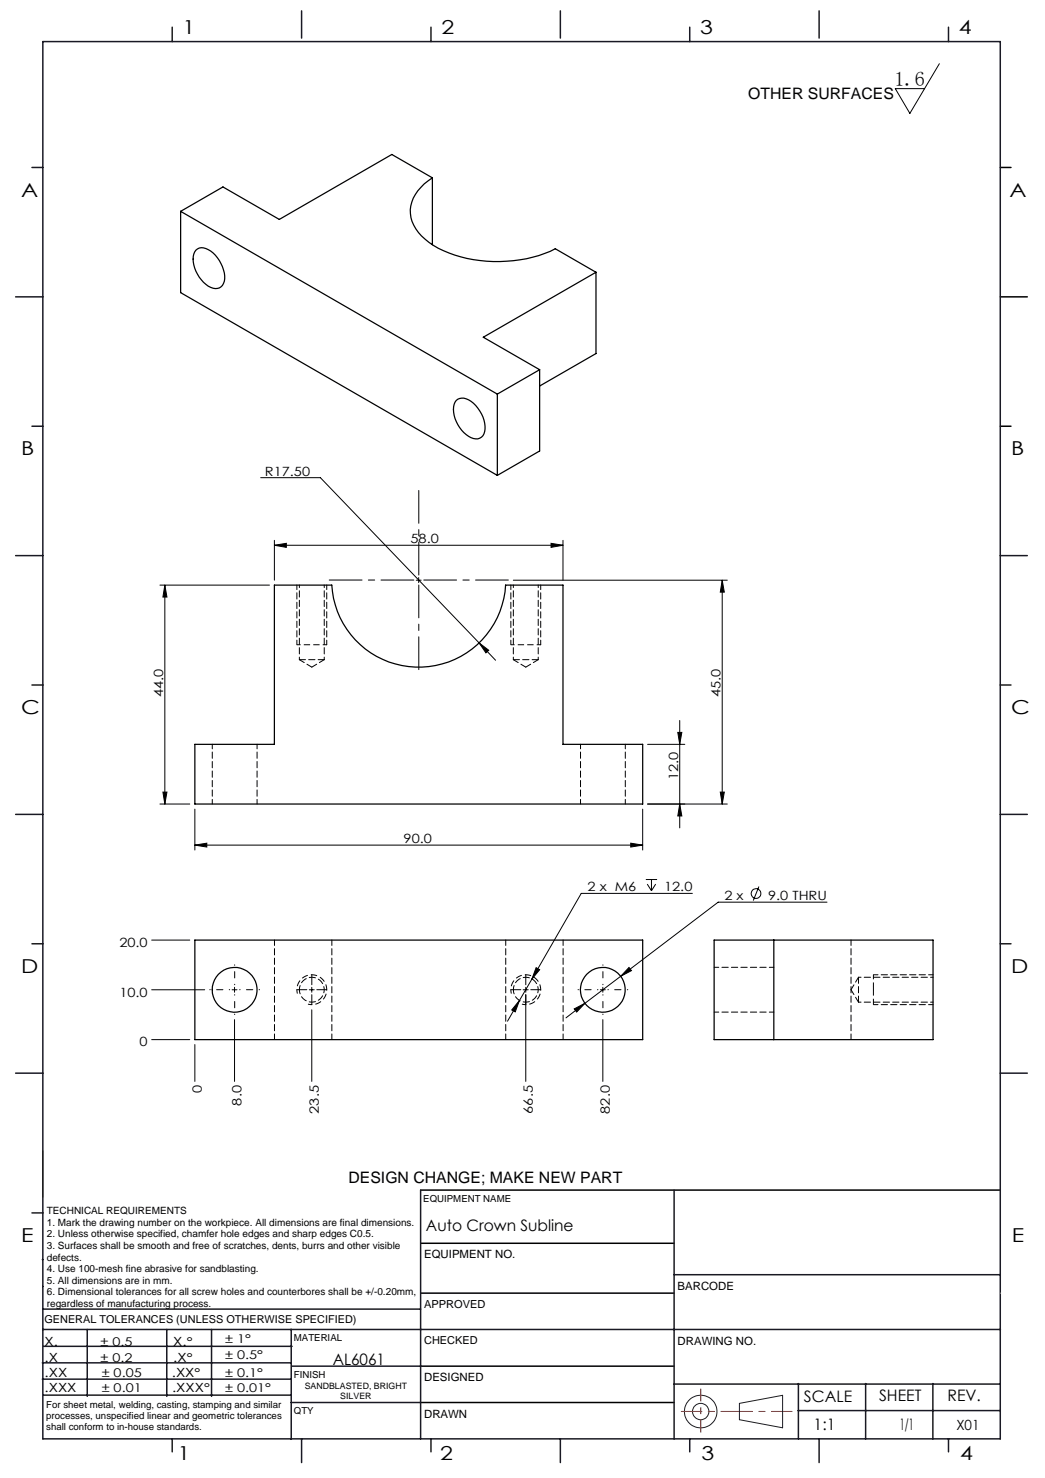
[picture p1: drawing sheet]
<svg xmlns="http://www.w3.org/2000/svg" width="210mm" height="297mm" viewBox="0 0 210 297" stroke-linecap="round" stroke-linejoin="round" font-family="sans-serif">
<g fill="none" stroke="#191924" stroke-width=".2">
<path d="M8.6 231.2v9.4M148.6 282l8.7-1.6v6.5l-8.7-1.6z"/>
<circle cx="140.8" cy="283.7" r="3.3"/>
<circle cx="140.8" cy="283.7" r="1.64"/>
</g>
<path d="M201 33.7h2.2M201 59.7h5.4M201 85.7h2.2M84.5 239.1h116.5M84.6 259.9h50.9M84.6 249.8h50.9M84.6 274.5h50.9M84.5 281.8h51" fill="none" stroke="#000" stroke-width=".3"/>
<path d="M136.9 283.6h22.3" fill="none" stroke="#f00" stroke-width=".2" stroke-dasharray="6.3 1.3 1.3 1.3" stroke-dashoffset="2.2"/>
<path d="M140.8 287.8v-8.7" fill="none" stroke="#f00" stroke-width=".2" stroke-dasharray="6.3 1.3 1.3 1.3" stroke-dashoffset="3.9"/>
<g fill="none" stroke="#191924" stroke-width=".3">
<path d="M8.6 8.4h192.4v280.7h-192.4zM34.6 5.5v2.9M60.6 2.2v5.5M86.6 5.5v2.9M112.6 2.2v5.5M138.6 5.5v2.9M164.6 2.2v5.5M190.6 5.5v2.9M6.4 33.7h2.2M3.1 59.7h5.5M6.4 85.7h2.2M3.1 111.7h5.5"/>
<path d="M201 111.7h5.4M6.4 137.7h2.2M201 137.7h2.2M3.1 163.7h5.5M201 163.7h5.4M6.4 189.6h2.2M201 189.6h2.2M3.1 215.6h5.5M201 215.6h5.4M84.5 239.1v50M135.5 239.1v50M6.4 243.7h2.2"/>
<path d="M8.5 253.1h.1M8.6 258.5h.1M135.5 256.1h65.5M8.5 277.1h49.9M8.5 273.9h49.9M8.6 267.2h192.4M8.6 263.1h75.9M8.8 270.5h49.9M17.5 267.2v13.4M33.5 267.2v13.4M42.5 267.2v13.4M58.5 267.2v22"/>
<path d="M58.6 274.5h26M135.5 278.1h65.5M160.4 278v11.1M174 278v11.1M187.5 278v11.1M8.8 280.3h49.7M34.6 289.1v2.6M58.5 281.8h26M60.6 289.1v4.8M86.6 289.1v2.6M112.6 289.1v4.8M138.6 289.1v2.6"/>
<path d="M160.4 283.5h40.5M164.6 289.1v4.8M190.6 289.1v2.6"/>
</g>
<path d="M201 259.9h.1" fill="none" stroke="#c0c0c0" stroke-width=".2"/>
<g fill="none" stroke="#000" stroke-width=".2">
<path d="M188.8 12.8l-6 10-2.9-5h5.9M52.4 96h12l31.9 33.2M32.1 117.6h22.1M33.1 117.6v44M33.1 117.6l.4 2.4h-.8zM55.1 109.6l2.4-.4v.8zM55.1 108.6v8M55.1 109.6h58M83.6 116.6h1M84.1 116.1v1M103.2 116.6h43M110.7 109.2l2.4 .4-2.4 .4z"/>
<path d="M113.1 108.6v8M145.1 116.6l.5 2.4h-.9zM145.1 116.6v45M96.3 129.2l1.9 1.5-.6 .5zM96.3 129.2l3.3 3.5M32.7 159.2h.8l-.4 2.4zM130.1 149.6h7.5M136.2 147.2h.8l-.4 2.4zM136.6 144.8v21.6M144.7 159.2h.9l-.5 2.4zM32.1 161.6h6M39.2 169.8l2.4-.4v.8z"/>
<path d="M39.2 162.6v8.2M39.2 169.8h90M126.8 169.4l2.4 .4-2.4 .4zM129.2 162.6v8.2M129.8 176.7h2.2M130.1 177.7l.8 1.3M130.1 161.6h16.1M130.9 176.7v2.3M131.8 177.7l-.9 1.3M136.6 161.6l.4 2.4h-.8zM139.1 179.5h-22.3l-9.9 17.2M152.5 178.1l-1.1 2.9"/>
<path d="M30.5 198.9h10.6M30.5 188.9h7.6M46.6 198.9h1M47.1 198.4v1M62.2 198.9h.9M62.7 198.4v1M105.1 198.9h1.1M105.7 198.4v1M105.7 199.9v17.4M106.9 196.7l-2.5 4.3M107.7 194.4l.7 .5-1.5 1.8zM120.6 198.9h1"/>
<path d="M121.1 198.4v1M124.7 196.2l-7.2 5.4M126.4 194.4l.5 .6-2.2 1.2zM166.2 181.3h-21.9l-19.6 14.9M30.5 208.9h7.6M39.2 209.9v7.4M47.1 204.9v12.4M62.7 202.9v14.4M104.4 201l-.9 2.3-.7-.4zM104.4 201l-2.4 4.2M115.4 202.7l2.1-1.1-1.6 1.8zM117.5 201.6l-3.8 2.9"/>
<path d="M121.1 204.9v12.4"/>
<circle cx="151.9" cy="179.5" r=".97"/>
</g>
<path d="M175.5 198.3v-2.4M61.9 201.8a3 3 0 0 0 3.7-2.7 3 3 0 0 0-3.2-3.2 3 3 0 0 0-2.6 3.8M104.9 201.8a3 3 0 0 0 3.7-2.7 3 3 0 0 0-3.2-3.2 3 3 0 0 0-2.6 3.8" fill="none" stroke="#000" stroke-width=".2" stroke-dasharray="1.3 .6" stroke-dashoffset=".4" stroke-linecap="butt"/>
<path d="M65.6 129.6h-5.9M108.6 129.6h-5.9" fill="none" stroke="#000" stroke-width=".2" stroke-dasharray="1.3 .6" stroke-dashoffset=".5" stroke-linecap="butt"/>
<path d="M175.5 201.9v-3" fill="none" stroke="#000" stroke-width=".2" stroke-dasharray="1.3 .6" stroke-dashoffset=".1" stroke-linecap="butt"/>
<path d="M59.7 117.6v12M102.7 117.6v12M65.7 129.6v-12M108.7 129.6v-12M42.7 149.6v12M116.7 149.6v12M51.7 161.6v-12M125.7 161.6v-12M155.5 194.4h-12M187.5 195.9h-12M143.5 203.4h12M175.5 201.9h12" fill="none" stroke="#000" stroke-width=".2" stroke-dasharray="1.3 .6" stroke-dashoffset=".3"/>
<path d="M60.2 132.6h5M65.7 129.6h-.1M103.2 132.6h5M108.7 129.6h-.1M172.5 196.4v5M175.5 198.9v-.6" fill="none" stroke="#000" stroke-width=".2" stroke-dasharray="1.3 .6"/>
<path d="M46.2 198.9h-4M47.2 197.9v-4M47.2 199.9v4M48.2 198.9h4M120.2 198.9h-4M121.2 197.9v-4M121.2 199.9v4M122.2 198.9h4" fill="none" stroke="#000" stroke-width=".2" stroke-dasharray="15.2 1.3 1.3 1.3" stroke-dashoffset="15.1"/>
<path d="M61.7 198.9h-2M62.7 197.9v-2M62.7 199.9v2M63.7 198.9h2M104.7 198.9h-2M105.7 197.9v-2M105.7 199.9v2M106.7 198.9h2" fill="none" stroke="#000" stroke-width=".2" stroke-dasharray="15.2 1.3 1.3 1.3"/>
<path d="M83.2 116.6h-17M84.2 115.6v-17M84.2 117.6v17M85.2 116.6h17" fill="none" stroke="#000" stroke-width=".2" stroke-dasharray="15.2 1.3 1.3 1.3" stroke-dashoffset="8.6"/>
<g fill="#000">
<path d="M55.1 109.6l2.4-.4v.8zM110.7 109.2l2.4 .4-2.4 .4z"/>
<path d="M145.1 116.6l.5 2.4h-.9zM144.7 159.2h.9l-.5 2.4z"/>
<path d="M32.7 159.2h.8l-.4 2.4zM33.1 117.6l.4 2.4h-.8z"/>
<path d="M136.6 161.6l.4 2.4h-.8zM136.2 147.2h.8l-.4 2.4z"/>
<path d="M104.4 201l-1.6 1.9 .7 .4zM107.7 194.4l-.8 2.3 1.5-1.8zM115.4 202.7l.5 .7 1.6-1.8zM126.4 194.4l-1.7 1.8 2.2-1.2zM39.2 169.8l2.4-.4v.8zM126.8 169.4l2.4 .4-2.4 .4zM96.3 129.2l1.3 2 .6-.5z"/>
</g>
<g fill="none" stroke="#000" stroke-width=".25">
<path d="M86.9 35.7a8.1 8.1 0 0 0-4.4 7.2 8.3 8.3 0 0 0 3.7 5.8 25.5 25.5 0 0 0 18.3 3.5l3.8-.8 3.3-1.4 8.2 4.7M86.9 35.7l-8.2-4.7-22.6 13.1-11.3-6.5-8.5 4.9M86.9 35.7v13.5M36.3 42.5l63.6 36.7M36.3 42.5v16.3l63.6 36.7M39.4 50.3a2.14 2.14 0 0 1 2.9 .1 7 7 0 0 1 2.8 6.1 1.8 1.8 0 0 1-2.8 1.2 6.6 6.6 0 0 1-3.4-6.7zM119.8 54.7l-22.7 13.1 11.3 6.5M119.8 54.7v16.3l-11.4 6.6M99.9 79.2v16.3M108.4 74.3l-8.5 4.9M108.4 74.3v16.3l-8.5 4.9M91.7 80.5a2.24 2.24 0 0 1 3 .1 6.3 6.3 0 0 1 2.6 6.6 1.91 1.91 0 0 1-3.1 .5 6.5 6.5 0 0 1-2.9-6.5z"/>
<path d="M55.1 117.6h11.6a17.5 17.5 0 0 0 17.4 16.5 17.5 17.5 0 0 0 17.5-16.5h11.5v32h16.1v12h-90v-12h15.9zM39.2 188.9h90v20h-90zM143.5 188.9h44v20h-44zM155.5 188.9v20"/>
<circle cx="47.1" cy="198.9" r="4.5"/>
<circle cx="121.1" cy="198.9" r="4.5"/>
</g>
<path d="M55.2 188.9v20M66.7 188.9v20M113.2 188.9v20M171 188.9v20M101.6 208.9v-20" fill="none" stroke="#000" stroke-width=".2" stroke-dasharray="1.3 .6" stroke-dashoffset=".2"/>
<path d="M60.2 198.9a2.5 2.5 0 0 1 3.6-2.3 2.5 2.5 0 0 1 .4 4.3 2.5 2.5 0 0 1-4-1.5v-.5M103.2 198.9a2.5 2.5 0 0 1 3.6-2.3 2.5 2.5 0 0 1 .4 4.3 2.5 2.5 0 0 1-4-1.5v-.5" fill="none" stroke="#000" stroke-width=".2" stroke-dasharray="1.3 .6" stroke-dashoffset=".4"/>
<path d="M60.2 117.6v15M103.2 117.6v15M65.2 132.6v-15M108.2 132.6v-15M187.5 196.4h-15M172.5 201.4h15" fill="none" stroke="#000" stroke-width=".2" stroke-dasharray="1.3 .6" stroke-dashoffset=".8"/>
<path d="M60.2 132.6l2.5 1.5M62.7 134.1l2.5-1.5M103.2 132.6l2.5 1.5M105.7 134.1l2.5-1.5M171 198.9l1.5 2.5M172.5 196.4l-1.5 2.5" fill="none" stroke="#000" stroke-width=".2" stroke-dasharray="1.3 .6" stroke-dashoffset=".1"/>
<text font-size="4.1" x="179.7" y="17.2">1.6</text>
<g font-size="3.9">
<text x="36.7" y="6.9">1</text>
<text x="88.7" y="6.9">2</text>
<text x="140.7" y="6.9">3</text>
<text x="192.7" y="6.9">4</text>
<text x="4.2" y="39.5">A</text>
<text x="202.9" y="39.5">A</text>
<text x="4.2" y="91.5">B</text>
<text x="203.2" y="91.5">B</text>
<text x="4.2" y="143.5">C</text>
<text x="203.2" y="143.5">C</text>
<text x="4.2" y="195.5">D</text>
<text x="203.2" y="195.5">D</text>
<text x="4.2" y="249.6">E</text>
<text x="203.3" y="249.6">E</text>
<text x="35.7" y="293.4">1</text>
<text x="88.4" y="293.4">2</text>
<text x="141" y="293.4">3</text>
<text x="193" y="293.4">4</text>
</g>
<g font-size="3.2">
<text x="150.4" y="20">OTHER SURFACES</text>
<text x="70" y="237.7">DESIGN CHANGE; MAKE NEW PART</text>
<text x="85.6" y="247.3">Auto Crown Subline</text>
<text x="66.9" y="274.2">AL6061</text>
<text x="161.6" y="281.7">SCALE</text>
<text x="176.7" y="281.5">SHEET</text>
<text x="190.4" y="281.5">REV.</text>
<text x="163.5" y="287.3">1:1</text>
<text x="180.8" y="287.3">1/1</text>
</g>
<text font-size="2.8" x="192.2" y="287.3">X01</text>
<g font-size="2.6">
<text x="53.2" y="95.6">R17.50</text>
<text x="82.5" y="109.2">58.0</text>
<text x="32.8" y="140" transform="rotate(-90 32.8 140)">44.0</text>
<text x="144.8" y="140.1" transform="rotate(-90 144.8 140.1)">45.0</text>
<text x="136.3" y="156.8" transform="rotate(-90 136.3 156.8)">12.0</text>
<text x="81.1" y="169.4">90.0</text>
<text x="118.1" y="179.1">2 x M6</text>
<text x="133.5" y="179.1">12.0</text>
<text x="145.6" y="180.9">2 x</text>
<text x="154.4" y="180.9">9.0 THRU</text>
<text x="24" y="190.3">20.0</text>
<text x="24" y="200.3">10.0</text>
<text x="28.1" y="210.3">0</text>
<text x="40.5" y="219.7" transform="rotate(-90 40.5 219.7)">0</text>
<text x="48.5" y="222.2" transform="rotate(-90 48.5 222.2)">8.0</text>
<text x="64" y="223.8" transform="rotate(-90 64 223.8)">23.5</text>
<text x="107" y="223.8" transform="rotate(-90 107 223.8)">66.5</text>
<text x="122.5" y="223.8" transform="rotate(-90 122.5 223.8)">82.0</text>
</g>
<g font-size="2.5">
<text x="8.9" y="273.6">.X</text>
<text x="8.9" y="270.4">X.</text>
<text x="34.8" y="273.7">.X°</text>
<text x="34.8" y="270.5">X.°</text>
<text x="9" y="276.7">.XX</text>
<text x="9" y="279.7">.XXX</text>
<text x="34.5" y="276.7">.XX°</text>
<text x="34.6" y="279.8">.XXX°</text>
</g>
<g font-size="2.4">
<text x="45.2" y="270">± 1°</text>
<text x="20.2" y="270.4">± 0.5</text>
<text x="20.2" y="273.7">± 0.2</text>
<text x="45.2" y="273.2">± 0.5°</text>
<text x="20.4" y="279.7">± 0.01</text>
<text x="20.4" y="276.7">± 0.05</text>
<text x="45.2" y="276.7">± 0.1°</text>
<text x="45.2" y="279.7">± 0.01°</text>
</g>
<g font-size="2.3">
<text x="85.2" y="252.9">EQUIPMENT NO.</text>
<text x="136.2" y="259.2">BARCODE</text>
<text x="136.2" y="270.2">DRAWING NO.</text>
<text x="85.2" y="277.6">DESIGNED</text>
<text x="85.2" y="284.9">DRAWN</text>
</g>
<g font-size="2.2">
<text x="85.2" y="262.8">APPROVED</text>
<text x="8.9" y="265.9">GENERAL TOLERANCES (UNLESS OTHERWISE SPECIFIED)</text>
<text x="85.2" y="270.1">CHECKED</text>
</g>
<g font-size="2">
<text x="9.4" y="244">TECHNICAL REQUIREMENTS</text>
<text x="9.4" y="246.3">1. Mark the drawing number on the workpiece. All dimensions are final dimensions.</text>
<text x="9.4" y="248.6">2. Unless otherwise specified, chamfer hole edges and sharp edges C0.5.</text>
<text x="9.4" y="251">3. Surfaces shall be smooth and free of scratches, dents, burrs and other visible</text>
<text x="9.4" y="253.3">defects.</text>
<text x="9.4" y="255.6">4. Use 100-mesh fine abrasive for sandblasting.</text>
<text x="9.4" y="258">5. All dimensions are in mm.</text>
<text x="9.4" y="260.3">6. Dimensional tolerances for all screw holes and counterbores shall be +/-0.20mm,</text>
<text x="9.4" y="262.6">regardless of manufacturing process.</text>
</g>
<g font-size="1.9">
<text x="85.1" y="241.5">EQUIPMENT NAME</text>
<text x="59.1" y="269.5">MATERIAL</text>
<text x="59.1" y="276.9">FINISH</text>
<text x="9.3" y="282.9">For sheet metal, welding, casting, stamping and similar</text>
<text x="9.3" y="285.2">processes, unspecified linear and geometric tolerances</text>
<text x="9.3" y="287.4">shall conform to in-house standards.</text>
<text x="59.1" y="284.2">QTY</text>
</g>
<g font-size="1.8">
<text x="61.2" y="279">SANDBLASTED, BRIGHT</text>
<text x="68.4" y="281.1">SILVER</text>
</g>
</svg>
